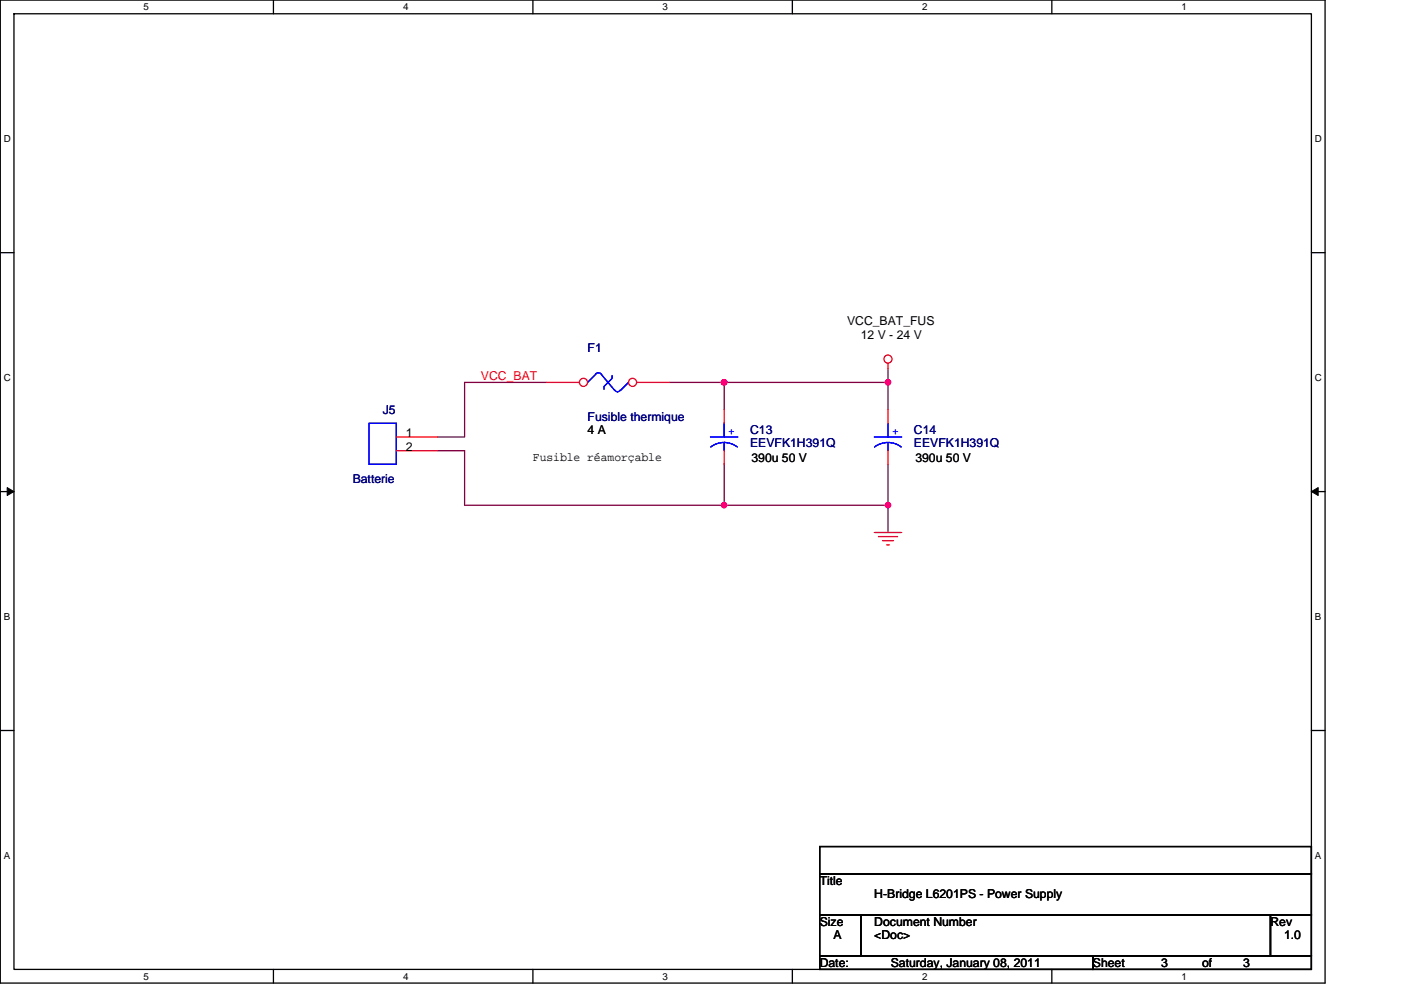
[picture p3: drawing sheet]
<svg xmlns="http://www.w3.org/2000/svg" width="297mm" height="210mm" viewBox="0 0 297 210" stroke-linecap="round" stroke-linejoin="round" font-family="sans-serif">
<path d="M.1 0h280.8v208.5h-280.8zM3 2.9h275v202.7h-275z" fill="none" stroke="#000" stroke-width=".28"/>
<g fill="#fff">
<path d="M30.5 .3h1.1v2.3h-1.1z"/>
<path d="M30.5 205.9h1.1v2.3h-1.1z"/>
</g>
<path d="M58 0v2.9M58 205.6v2.9" fill="none" stroke="#000" stroke-width=".28"/>
<g fill="#fff">
<path d="M85.5 .3h1.1v2.3h-1.1z"/>
<path d="M85.5 205.9h1.1v2.3h-1.1z"/>
</g>
<path d="M113 0v2.9M113 205.6v2.9" fill="none" stroke="#000" stroke-width=".28"/>
<g fill="#fff">
<path d="M140.5 .3h1.1v2.3h-1.1z"/>
<path d="M140.5 205.9h1.1v2.3h-1.1z"/>
</g>
<path d="M168 0v2.9M168 205.6v2.9" fill="none" stroke="#000" stroke-width=".28"/>
<g fill="#fff">
<path d="M195.5 .3h1.2v2.3h-1.2z"/>
<path d="M195.5 205.9h1.2v2.3h-1.2z"/>
</g>
<path d="M223 0v2.9M223 205.6v2.9" fill="none" stroke="#000" stroke-width=".28"/>
<g fill="#fff">
<path d="M250.5 .3h1.2v2.3h-1.2z"/>
<path d="M250.5 205.9h1.2v2.3h-1.2z"/>
<path d="M.8 28.3h1.5v2.3h-1.5z"/>
<path d="M278.8 28.3h1.5v2.3h-1.5z"/>
<path d="M.8 78.9h1.5v2.3h-1.5z"/>
<path d="M278.8 78.9h1.5v2.3h-1.5z"/>
</g>
<path d="M.1 53.6h2.9M278 53.6h2.9" fill="none" stroke="#000" stroke-width=".28"/>
<g fill="#fff">
<path d="M.8 129.6h1.4v2.3h-1.4z"/>
<path d="M278.8 129.6h1.4v2.3h-1.4z"/>
</g>
<path d="M.1 104.3h2.9M278 104.3h2.9" fill="none" stroke="#000" stroke-width=".28"/>
<path d="M1.5 103.4l1.5 .9-1.5 .8zM278 104.3l1.5-.9v1.7z" fill="#000" stroke="#000" stroke-width=".21"/>
<g fill="#fff">
<path d="M.8 180.3h1.4v2.3h-1.4z"/>
<path d="M278.8 180.3h1.4v2.3h-1.4z"/>
</g>
<path d="M.1 154.9h2.9M278 154.9h2.9M173.8 179.6h104.2v5.7h-104.2zM173.8 194h8.7v8.7h-8.7zM173.8 185.3h104.2v8.7h-104.2zM182.5 194h86.9v8.7h-86.9zM269.4 194h8.6v8.7h-8.6zM173.8 202.7h57.9v2.9h-57.9zM231.7 202.7h46.3v2.9h-46.3z" fill="none" stroke="#000" stroke-width=".28"/>
<path d="M188.3 78.2v2.9M92.7 95.6h5.8v11.6h55M115.9 81.1h-17.4v11.6h-5.8M141.9 81.1h11.6v5.8M153.5 81.1h34.8M153.5 98.5v8.7M188.3 81.1v5.8M188.3 98.5v14.4M153.5 107.2h34.8" fill="none" stroke="#800040" stroke-width=".28"/>
<g fill="#f0f" stroke="#f0f" stroke-width=".28">
<circle cx="188.3" cy="107.1" r=".57"/>
<circle cx="153.5" cy="107.1" r=".57"/>
<circle cx="153.5" cy="81.1" r=".57"/>
<circle cx="188.3" cy="81.1" r=".57"/>
</g>
<g fill="none" stroke="#f00" stroke-width=".28">
<path d="M188.3 77v1.2M188.3 86.9v2.9M188.3 95.6v2.9M185.4 112.9h5.8M186.2 113.8h4.1M187.1 114.7h2.3M188 115.6h.6"/>
<circle cx="188.3" cy="76.2" r=".86"/>
</g>
<path d="M126.3 79.3l.6-.2 .6 .2M126.3 79.4l-1.7 1.7M127.5 79.4l2.9 3.4M129.8 79.7v.5l-1.7 1.8v.5M131.4 82.8l-.5 .3-.5-.3M133.3 81.1l-1.8 1.7M185.4 92.7h5.8M185.4 94.8a4.6 4.6 0 0 1 5.7 0M188.3 93.9v1.7M188.3 89.8v2.9" fill="none" stroke="#00f" stroke-width=".28"/>
<circle cx="123.7" cy="81.1" r=".86" fill="#fff" stroke="#f00" stroke-width=".28"/>
<path d="M115.9 81.1h6.9" fill="none" stroke="#f00" stroke-width=".28"/>
<circle cx="134.1" cy="81.1" r=".86" fill="#fff" stroke="#f00" stroke-width=".28"/>
<path d="M84 92.7h8.7M84 95.6h8.7M135 81.1h6.9M153.5 86.9v2.9M153.5 95.6v2.9" fill="none" stroke="#f00" stroke-width=".28"/>
<path d="M78.2 89.8h5.8v8.7h-5.8zM150.6 92.7h5.8M150.7 94.8l1.3-.7 1.5-.2 1.5 .2 1.3 .7M153.5 93.9v1.7M153.5 89.8v2.9" fill="none" stroke="#00f" stroke-width=".28"/>
<g fill="#f0f" stroke="#f0f" stroke-width=".28">
<circle cx="188.3" cy="107.1" r=".57"/>
<circle cx="153.5" cy="107.1" r=".57"/>
<circle cx="153.5" cy="81.1" r=".57"/>
<circle cx="188.3" cy="81.1" r=".57"/>
</g>
<g font-size="2.6">
<text x="179.6" y="69">VCC_BAT_FUS</text>
<text x="182.5" y="71.8">12 V - 24 V</text>
<text x="86.1" y="92.7">1</text>
<text x="86.1" y="95.6">2</text>
<text x="124.6" y="92.1">4 A</text>
<text x="113" y="97.7">Fusible réamorçable</text>
<text x="159.3" y="97.9">390u 50 V</text>
<text x="194.1" y="97.9">390u 50 V</text>
<text x="173.8" y="187.7">Title</text>
<text x="185.4" y="190.6">H-Bridge L6201PS - Power Supply</text>
<text x="173.8" y="196.4">Size</text>
<text x="185.4" y="196.4">Document Number</text>
<text x="269.4" y="196.4">Rev</text>
<text x="176.7" y="199.3">A</text>
<text x="185.4" y="199.3">&lt;Doc&gt;</text>
<text x="272.2" y="199.3">1.0</text>
<text x="173.8" y="205">Date:</text>
<text x="188.9" y="205">Saturday, January 08, 2011</text>
<text x="231.7" y="205">Sheet</text>
<text x="246.2" y="205">3</text>
<text x="254.9" y="205">of</text>
<text x="263.6" y="205">3</text>
</g>
<g font-size="2.6" fill="#000080">
<text x="124.6" y="74.7">F1</text>
<text x="81.1" y="87.8">J5</text>
<text x="124.6" y="89.2">Fusible thermique</text>
<text x="159" y="92.1">C13</text>
<text x="159" y="94.7">EEVFK1H391Q</text>
<text x="193.8" y="92.1">C14</text>
<text x="193.8" y="94.7">EEVFK1H391Q</text>
<text x="74.8" y="102.5">Batterie</text>
</g>
<text font-size="2.6" fill="#f00" x="102" y="80.5">VCC_BAT</text>
<g font-size="2.6" fill="#00f">
<text x="154.4" y="92.2">+</text>
<text x="189.1" y="92.2">+</text>
</g>
<g font-size="2.1">
<text x="30.5" y="2.2">5</text>
<text x="85.5" y="2.2">4</text>
<text x="140.5" y="2.2">3</text>
<text x="195.5" y="2.2">2</text>
<text x="250.5" y="2.2">1</text>
<text x=".8" y="30.1">D</text>
<text x="278.8" y="30.1">D</text>
<text x=".8" y="80.8">C</text>
<text x="278.8" y="80.8">C</text>
<text x=".8" y="131.4">B</text>
<text x="278.8" y="131.4">B</text>
<text x=".8" y="182.1">A</text>
<text x="278.8" y="182.1">A</text>
<text x="30.5" y="207.8">5</text>
<text x="85.5" y="207.8">4</text>
<text x="140.5" y="207.8">3</text>
<text x="195.5" y="207.8">2</text>
<text x="250.5" y="207.8">1</text>
</g>
</svg>
